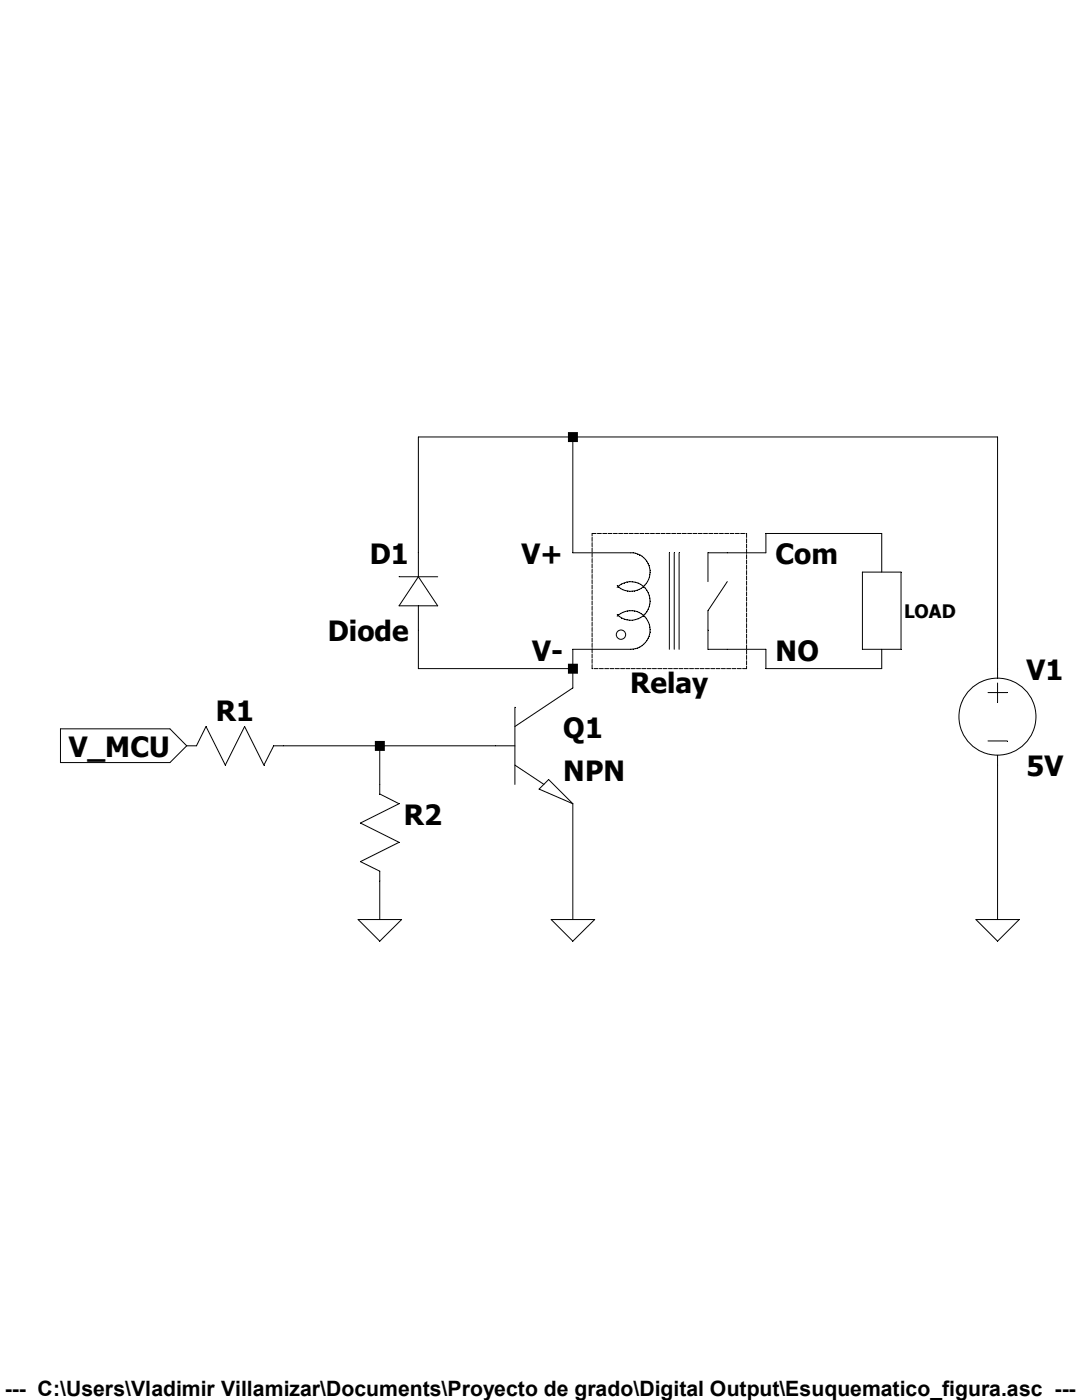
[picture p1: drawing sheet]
<svg xmlns="http://www.w3.org/2000/svg" width="216mm" height="279mm" viewBox="0 0 216 279" stroke-linecap="round" stroke-linejoin="round" font-family="sans-serif">
<g fill="none" stroke="#000" stroke-width=".2">
<path d="M114.3 87.2v23.1h12a3.9 3.9 0 0 1 3 5.5 3.9 3.9 0 0 1-6.2 1.1M79.6 115.1h7.7M83.5 115.1v-27.9h115.6v48.1M83.5 115.1l3.8 5.8h-7.7zM123.1 117.2a3.8 3.8 0 0 1 5.5 0 3.8 3.8 0 0 1 0 5.5 3.8 3.8 0 0 1-5.5 0M133.6 110.3v19.3M134.5 110.3v19.3M135.5 110.3v19.3M145.1 116.1l-3.8 5.8v7.7h11.5v3.8h23.1v-3.8M172.1 114.2h7.7v15.4h-7.7zM175.9 114.2v-7.7h-23.1v3.8h-11.5v5.8M83.5 120.9v12.5h30.8"/>
<path d="M123.1 123a3.9 3.9 0 0 1 6.3 1.3 3.9 3.9 0 0 1-3.5 5.3h-11.6v7.7l-11.6 7.7M197.1 138.2h3.9M199.1 136.3v3.9M12.1 145.5h21.8l3.4 3.3-3.4 3.4h-21.8zM37.3 148.8h1.9l1.9-3.8 3.9 7.7 3.8-7.7 3.9 7.7 1.9-3.9h48.1M75.8 148.8v9.7l3.8 1.9-7.7 3.9 7.7 3.8-7.7 3.9 3.9 1.9v9.6M102.7 152.7l5.8 3.8M102.7 141.1v15.4M107.6 157.5l1.9-1.9 4.8 4.8zM197.1 147.9h3.9M199.1 150.7v32.8M114.3 160.4v23.1"/>
<path d="M71.5 183.5h8.6l-4.3 4.3zM110 183.5h8.7l-4.4 4.3zM194.7 183.5h8.7l-4.3 4.3z"/>
<circle cx="123.9" cy="126.7" r=".93"/>
<circle cx="199" cy="143" r="7.7"/>
</g>
<path d="M118.2 106.5h30.8M149 106.5v26.9M118.2 133.4v-26.9M149 133.4h-30.8" fill="none" stroke="#000" stroke-width=".2" stroke-dasharray=".8 .3"/>
<path d="M74.8 147.9h2v2h-2zM113.3 86.2h2v2h-2zM113.3 132.5h2v2h-2z" fill-rule="evenodd" fill="#000"/>
<g font-size="5.6">
<text x="73.8" y="112.6">D1</text>
<text x="104.1" y="112.6">V+</text>
<text x="154.8" y="112.6">Com</text>
<text x="65.4" y="128">Diode</text>
<text x="106.2" y="131.8">V-</text>
<text x="154.8" y="131.8">NO</text>
<text x="204.9" y="135.7">V1</text>
<text x="43.1" y="143.8">R1</text>
<text x="125.7" y="138.3">Relay</text>
<text x="112.4" y="147.2">Q1</text>
<text x="13.7" y="151.1">V_MCU</text>
<text x="112.4" y="155.9">NPN</text>
<text x="204.9" y="154.9">5V</text>
<text x="80.6" y="164.5">R2</text>
</g>
<text font-size="4.2" x="1" y="278.7">--- C:\Users\Vladimir Villamizar\Documents\Proyecto de grado\Digital Output\Esuquematico_figura.asc ---</text>
<text font-size="3.7" x="180.4" y="123.4">LOAD</text>
</svg>
